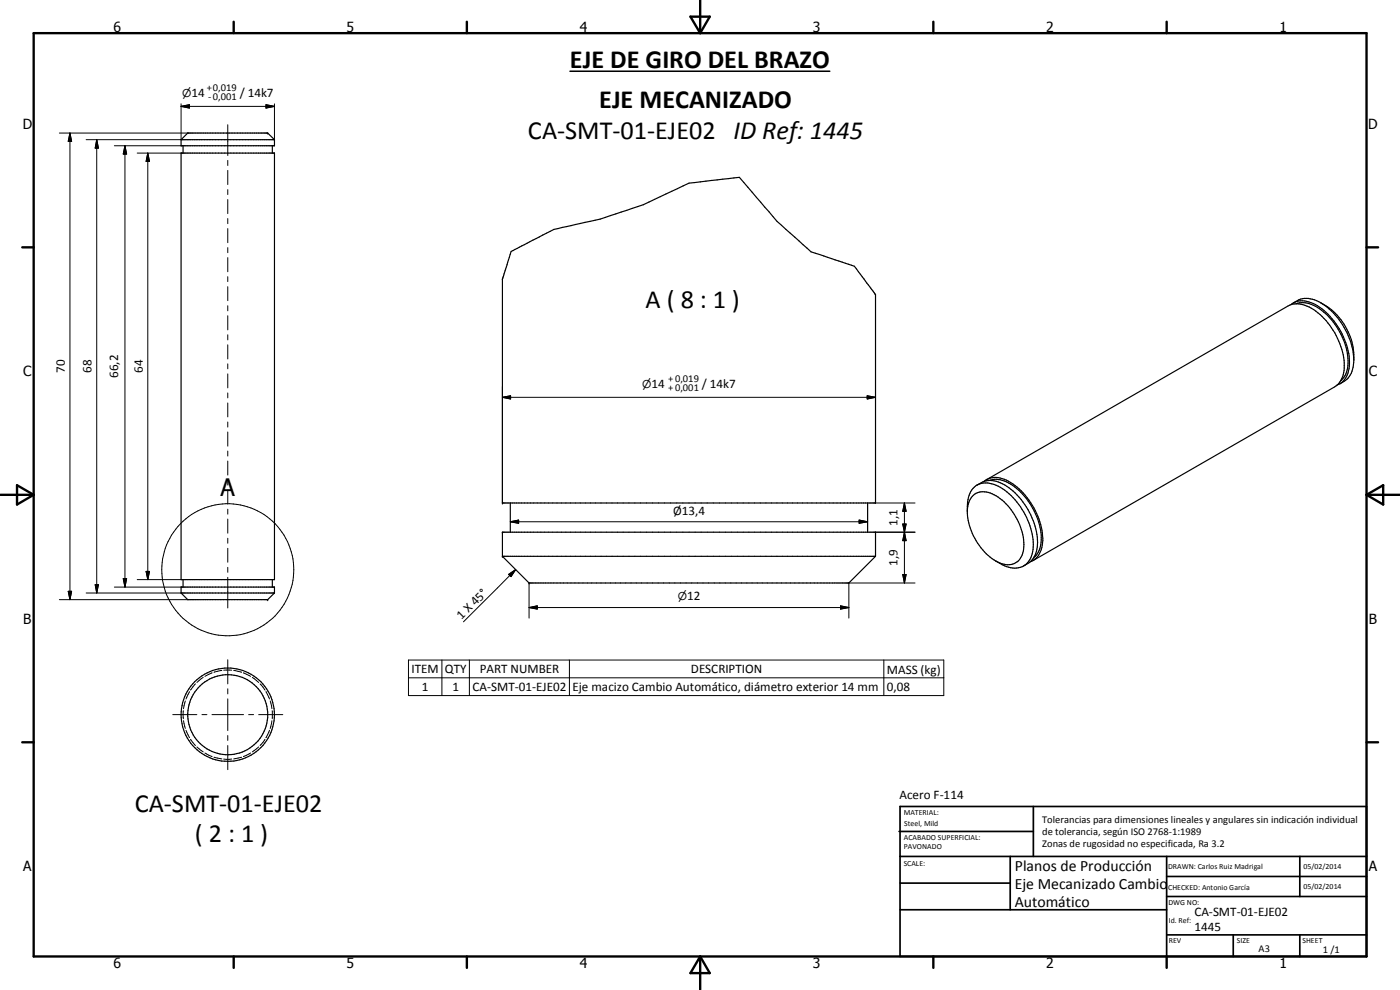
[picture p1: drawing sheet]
<svg xmlns="http://www.w3.org/2000/svg" width="420mm" height="297mm" viewBox="0 0 420 297" stroke-linecap="round" stroke-linejoin="round" font-family="sans-serif">
<g fill="none" stroke="#000" stroke-width=".35">
<path d="M54.3 41.9h28.1M54.3 41.9l2-2h24l2.1 2M54.3 41.9v1.8h28.1v-1.8M54.3 45.9h28.1v128h-28.1zM54.9 43.7v2.2M81.7 43.7v2.2M153.4 75.4l9.5-4.9a15.3 15.3 0 0 1 7.1-2.5l2.8-.6a110.5 110.5 0 0 0 18.6-5.4l1.7-.6 13.7-6.5 15.1-1.7 5.1 6a84.1 84.1 0 0 0 12.8 13.1l3.6 3.3 11.3 3.7a3.3 3.3 0 0 1 2.9 2.2l5.2 6.8v62.6h-112v-67.2zM387.4 91.4a6.1 6.1 0 0 1 6.7-.3 21.2 21.2 0 0 1 10.8 18.8 6.1 6.1 0 0 1-3.6 5.6M389 91.1a8.4 8.4 0 0 1 8.2 2.5 20.3 20.3 0 0 1 7.2 16.7l-.7 2.3-1.4 1.7M396.4 90.9a18.5 18.5 0 0 1 9.9 17.1M396.4 90.8a7 7 0 0 0-8.3 .1M396.4 90.8a21.8 21.8 0 0 1 9.9 18 6.9 6.9 0 0 1-4.2 6.4"/>
<path d="M153.2 150.9v8.8M260.4 150.9v8.8M293.2 145.5a8.2 8.2 0 0 1 8.3 1.6 20.8 20.8 0 0 1 8.4 18.4 6.1 6.1 0 0 1-2.7 4.3M293.2 145.5a6.8 6.8 0 0 0-2.9 6.5 18.4 18.4 0 0 0 9.8 17 4.9 4.9 0 0 0 7.1-4.9 17.9 17.9 0 0 0-10-16.2 4.8 4.8 0 0 0-6.8 4.7l-.1 .7M293.2 145.5a6.9 6.9 0 0 1 8.3 0 21.3 21.3 0 0 1 9.8 18.6 6.5 6.5 0 0 1-4.1 5.7M295.3 144.4a7 7 0 0 1 8.7 .8 21.4 21.4 0 0 1 8.9 17.7 6.1 6.1 0 0 1-3.7 5.7M296.1 143.9l90.4-52.1a7 7 0 0 1 7.1 .7 20.7 20.7 0 0 1 7.8 9 16.1 16.1 0 0 1 1.5 11.5l-1.1 2.1-1.3 1-90.5 52.1M296.9 144.1a8.7 8.7 0 0 1 8.2 2.5 20.1 20.1 0 0 1 7.3 16.7 6.2 6.2 0 0 1-2.2 4M54.3 177.9l2 2h24l2.1-2M54.3 177.9h28.1M54.3 177.9v-1.8h28.1v1.8M54.9 173.9v2.2"/>
<path d="M81.7 173.9v2.2M150.8 166.9v-7.2h112v7.2M150.8 166.9l8 8h96l8-8M150.8 166.9h112M298.8 168.3a9.5 9.5 0 0 0 6.9 2l1.5-.5"/>
<circle cx="68.3" cy="214.4" r="14"/>
<circle cx="68.4" cy="214.5" r="12"/>
</g>
<g fill="#000">
<circle cx="80.3" cy="39.9" r=".18"/>
<circle cx="150.8" cy="159.7" r=".18"/>
<circle cx="150.8" cy="150.9" r=".18"/>
<circle cx="80.3" cy="179.9" r=".18"/>
<circle cx="150.8" cy="166.9" r=".18"/>
<circle cx="158.8" cy="174.9" r=".18"/>
</g>
<g fill="none" stroke="#000" stroke-width=".3">
<path d="M17.8 39.9h38.5M21 39.9l.5 2.5h-1zM21 39.9v140M54.3 31.9l2.5-.5v1zM54.3 31.2v10.7h-28.4M54.3 31.9h28.1M68.4 37.4v9.3M79.8 31.4l2.6 .5-2.6 .5zM82.4 31.2v10.7M29 41.9l.5 2.5h-.9zM29 41.9v136M34.3 43.7h20"/>
<path d="M37.5 43.7l.5 2.5h-1zM37.5 43.7v132.4M41.2 45.9h13.1M44.4 45.9l.5 2.5h-1.1zM44.4 45.9v128M68.4 48.1v1.6M68.4 51.1v4.3M68.4 56.9v1.5M68.4 59.9v4.2M68.4 65.6v1.5M68.4 68.6v4.2M68.4 74.3v1.5"/>
<path d="M68.4 77.3v4.2M68.4 83v1.5M68.4 86v4.2M68.4 91.7v1.6M68.4 94.7v4.3M68.4 100.5v1.5M68.4 103.5v4.2M68.4 109.2v1.5M68.4 112.2v4.2M68.4 117.9v1.5M150.8 119.2l2.4-.5v1zM150.8 119.2h112"/>
<path d="M150.8 116v34.9M260.3 118.7l2.5 .5-2.5 .5zM262.8 116v34.9h11.8M68.4 120.9v4.2M68.4 126.6v1.5M68.4 129.6v4.3M68.4 135.3v1.5M68.4 138.3v4.2M68.4 144.1v1.4M68.4 147.1v4.2M68.4 152.8v1.5M68.4 155.7v4.3"/>
<path d="M153.2 156.5l2.4-.5v1zM153.2 156.5h107.2M257.8 156l2.6 .5-2.6 .5zM262.8 159.7h11.8M270.9 157.2h1l-.5 2.5zM271.4 159.7l.5 2.5h-1zM271.4 150.9l.5 2.5h-1zM271.4 150.9v24M17.8 179.9h38.5M20.5 177.4h1l-.5 2.5zM25.9 177.9h28.4M28.6 175.4h.9l-.5 2.5z"/>
<path d="M34.3 176.1h20M37 173.6h1l-.5 2.5zM41.2 173.9h13.1M43.8 171.4h1.1l-.5 2.5zM68.4 161.5v1.5M68.4 164.5v4.2M68.4 170.2v1.5M68.4 173.2v9.2M152.6 172.3l2.2-1.4-1.4 2.1zM154.8 170.9l-15.7 15.7M158.8 174.9v10.6M270.9 172.4h1l-.5 2.5z"/>
<path d="M274.6 174.9h-19.8v10.6M68.4 198v7.2M122.6 198h160.6v10.7h-160.6zM132.6 198v10.7M140.9 198v10.7M158.8 182.3l2.4-.5v1zM158.8 182.3h96M170.9 198v10.7M252.3 181.8l2.5 .5-2.5 .5zM265.2 198v10.7M51.8 214.4h7.3M55 213.2v2.4"/>
<path d="M55.1 216.2l.5 2.4M55.6 210.3l-.5 2.3M55.8 219.1l1 2.2M56.8 207.6l-1 2.1M58.7 205.2l-1.5 1.9M60.6 214.4h1.5M61 203.2l-1.9 1.6M63.6 214.4h9.5M63.7 201.9l-2.2 1M66.6 201.2l-2.4 .5M67.1 201.1h2.4M68.4 206.7v1.5"/>
<path d="M68.4 209.7v9.5M70.1 201.2l2.4 .5M73.1 201.9l2.1 1M74.6 214.4h1.5M75.7 203.2l1.9 1.6M77.6 214.4h7.3M78.1 205.2l1.4 1.9M79.8 207.6l1.1 2.1M80.9 219.1l-1.1 2.2M81.1 210.3l.5 2.3M81.6 216.2l-.5 2.4M81.7 213.2v2.4"/>
<path d="M122.6 203.4h160.6M57.2 221.8l1.5 1.9M59.1 224.1l1.9 1.5M61.5 225.9l2.2 1.1M64.2 227.2l2.4 .5M67.1 227.8h2.4M68.4 220.7v1.5M68.4 223.7v7.2M72.5 227.2l-2.4 .5M75.2 225.9l-2.1 1.1M77.6 224.1l-1.9 1.5M79.5 221.8l-1.4 1.9"/>
<circle cx="68.3" cy="171" r="19.8"/>
</g>
<g fill="none" stroke="#000" stroke-width=".71">
<path d="M10.1 9.9h400v277.1h-400zM70.1 6.5v3.4M140.1 6.5v3.4M207.2 5h5.8l-2.9 4.9zM210.1 0v9.9M280.1 6.5v3.4M350.1 6.5v3.4M6.7 74.2h3.4M410.1 74.2h3.5M.1 148.5h10M5.1 145.6l5 2.9-5 2.9zM410.1 148.5h10"/>
<path d="M410.1 148.5l5-2.9v5.8zM6.7 222.7h3.4M410.1 222.7h3.5M70.1 287v3.4M140.1 287v3.4M210.1 287v10M210.1 287l2.9 5h-5.8zM280.1 287v3.4M350.1 287v3.4"/>
</g>
<g fill="none" stroke="#000" stroke-width=".51">
<path d="M269.8 249.5h40.3M270.1 242h140v45h-140zM270.1 257h140M303.2 257v16M310.1 242v15M350.1 257v30M390.1 257v12M270.1 265h33.1M270.1 273h80M350.1 269h60M350.1 263h60M350.1 280.5h60"/>
<path d="M370.1 280.5v6.5M390.1 280.5v6.5"/>
</g>
<g fill="#000">
<path d="M54.3 31.9l2.5-.5v1zM79.8 31.4l2.6 .5-2.6 .5zM21 39.9l.5 2.5h-1zM29 41.9l.5 2.5h-.9zM37.5 43.7l.5 2.5h-1zM44.4 45.9l.5 2.5h-1.1zM150.8 119.2l2.4-.5v1zM260.3 118.7l2.5 .5-2.5 .5zM153.2 156.5l2.4-.5v1zM257.8 156l2.6 .5-2.6 .5zM270.9 157.2h1l-.5 2.5zM271.4 150.9l.5 2.5h-1z"/>
<path d="M20.5 177.4h1l-.5 2.5zM28.6 175.4h.9l-.5 2.5zM37 173.6h1l-.5 2.5zM43.8 171.4h1.1l-.5 2.5zM152.6 172.3l2.2-1.4-1.4 2.1zM270.9 172.4h1l-.5 2.5zM271.4 159.7l.5 2.5h-1zM158.8 182.3l2.4-.5v1zM252.3 181.8l2.5 .5-2.5 .5z"/>
</g>
<path d="M171.1 21.4h77.9" fill="none" stroke="#000" stroke-width=".46"/>
<g font-size="7.9">
<text x="171.1" y="20.3">EJE DE GIRO DEL BRAZO</text>
<text x="179.8" y="32.6">EJE MECANIZADO</text>
<text x="158.4" y="41.6">CA-SMT-01-EJE02 ID Ref: 1445</text>
<text x="193.7" y="92.3">A ( 8 : 1 )</text>
<text x="40.4" y="243.5">CA-SMT-01-EJE02</text>
<text x="58.5" y="252.5">( 2 : 1 )</text>
</g>
<text font-size="7.2" x="66.2" y="148.8">A</text>
<g font-size="4.7">
<text x="304.6" y="261.2">Planos de Producción</text>
<text x="304.6" y="266.6">Eje Mecanizado Cambio</text>
<text x="304.6" y="272">Automático</text>
</g>
<g font-size="4.2">
<text x="34" y="9.6">6</text>
<text x="104" y="9.6">5</text>
<text x="174" y="9.6">4</text>
<text x="244" y="9.6">3</text>
<text x="314" y="9.6">2</text>
<text x="384" y="9.6">1</text>
<text x="6.8" y="38.7">D</text>
<text x="410.6" y="38.7">D</text>
<text x="7" y="112.9">C</text>
<text x="410.8" y="112.9">C</text>
<text x="7" y="187.1">B</text>
<text x="410.8" y="187.1">B</text>
<text x="7" y="261.4">A</text>
<text x="410.8" y="261.4">A</text>
<text x="34" y="290.4">6</text>
<text x="104" y="290.4">5</text>
<text x="174" y="290.4">4</text>
<text x="244" y="290.4">3</text>
<text x="314" y="290.4">2</text>
<text x="384" y="290.4">1</text>
</g>
<g font-size="3.9">
<text x="57.4" y="29.1">14</text>
<text x="72" y="29.1">/ 14k7</text>
<text x="19.5" y="112" transform="rotate(-90 19.5 112)">70</text>
<text x="27.5" y="112" transform="rotate(-90 27.5 112)">68</text>
<text x="35.4" y="113.5" transform="rotate(-90 35.4 113.5)">66,2</text>
<text x="42.8" y="112" transform="rotate(-90 42.8 112)">64</text>
<text x="195.5" y="116.4">14</text>
<text x="210.6" y="116.4">/ 14k7</text>
<text x="202" y="154.5">Ø13,4</text>
<text x="269.4" y="157.8" transform="rotate(-90 269.4 157.8)">1,1</text>
<text x="269.4" y="169.8" transform="rotate(-90 269.4 169.8)">1,9</text>
<text x="206.2" y="180.1">12</text>
<text x="138.5" y="186" transform="rotate(-45 138.5 186)">1 X 45°</text>
<text x="123.5" y="202">ITEM</text>
<text x="133.5" y="202">QTY</text>
<text x="144" y="202">PART NUMBER</text>
<text x="207.3" y="202">DESCRIPTION</text>
<text x="266.1" y="202.1">MASS (kg)</text>
<text x="126.6" y="207.3">1</text>
<text x="135.8" y="207.3">1</text>
<text x="141.8" y="207.3">CA-SMT-01-EJE02</text>
<text x="171.8" y="207.4">Eje macizo Cambio Automático, diámetro exterior 14 mm</text>
<text x="266.1" y="207.3">0,08</text>
<text x="269.9" y="239.6">Acero F-114</text>
<text x="358.5" y="275">CA-SMT-01-EJE02</text>
<text x="358.5" y="279.4">1445</text>
</g>
<g font-size="3.3">
<text x="54.6" y="29.1">n</text>
<text x="192.7" y="116.4">n</text>
<text x="203.4" y="180.1">n</text>
</g>
<g font-size="3.1">
<text x="62.1" y="27.3">+0,019</text>
<text x="62.4" y="30">-0,001</text>
<text x="200.5" y="117.3">+0,001</text>
<text x="200.5" y="114.6">+0,019</text>
<text x="312.7" y="246.8">Tolerancias para dimensiones lineales y angulares sin indicación individual</text>
<text x="312.7" y="250.4">de tolerancia, según ISO 2768-1:1989</text>
<text x="312.7" y="254">Zonas de rugosidad no especificada, Ra 3.2</text>
<text x="377.7" y="285.6">A3</text>
<text x="397" y="285.9">1 /1</text>
</g>
<g font-size="2.4">
<text x="271.2" y="244.4">MATERIAL:</text>
<text x="271.3" y="252">ACABADO SUPERFICIAL:</text>
<text x="271.4" y="247.9">Steel, Mild</text>
<text x="271.3" y="254.6">PAVONADO</text>
<text x="271.2" y="259.7">SCALE:</text>
<text x="350.6" y="260.8">DRAWN: Carlos Ruiz Madrigal</text>
<text x="391.2" y="260.6">05/02/2014</text>
<text x="350.6" y="267.1">CHECKED: Antonio García</text>
<text x="391.2" y="266.7">05/02/2014</text>
<text x="350.6" y="271.4">DWG NO:</text>
<text x="350.8" y="276.9">Id. Ref:</text>
<text x="350.8" y="282.8">REV</text>
<text x="371.2" y="282.9">SIZE</text>
<text x="390.9" y="282.9">SHEET</text>
</g>
</svg>
